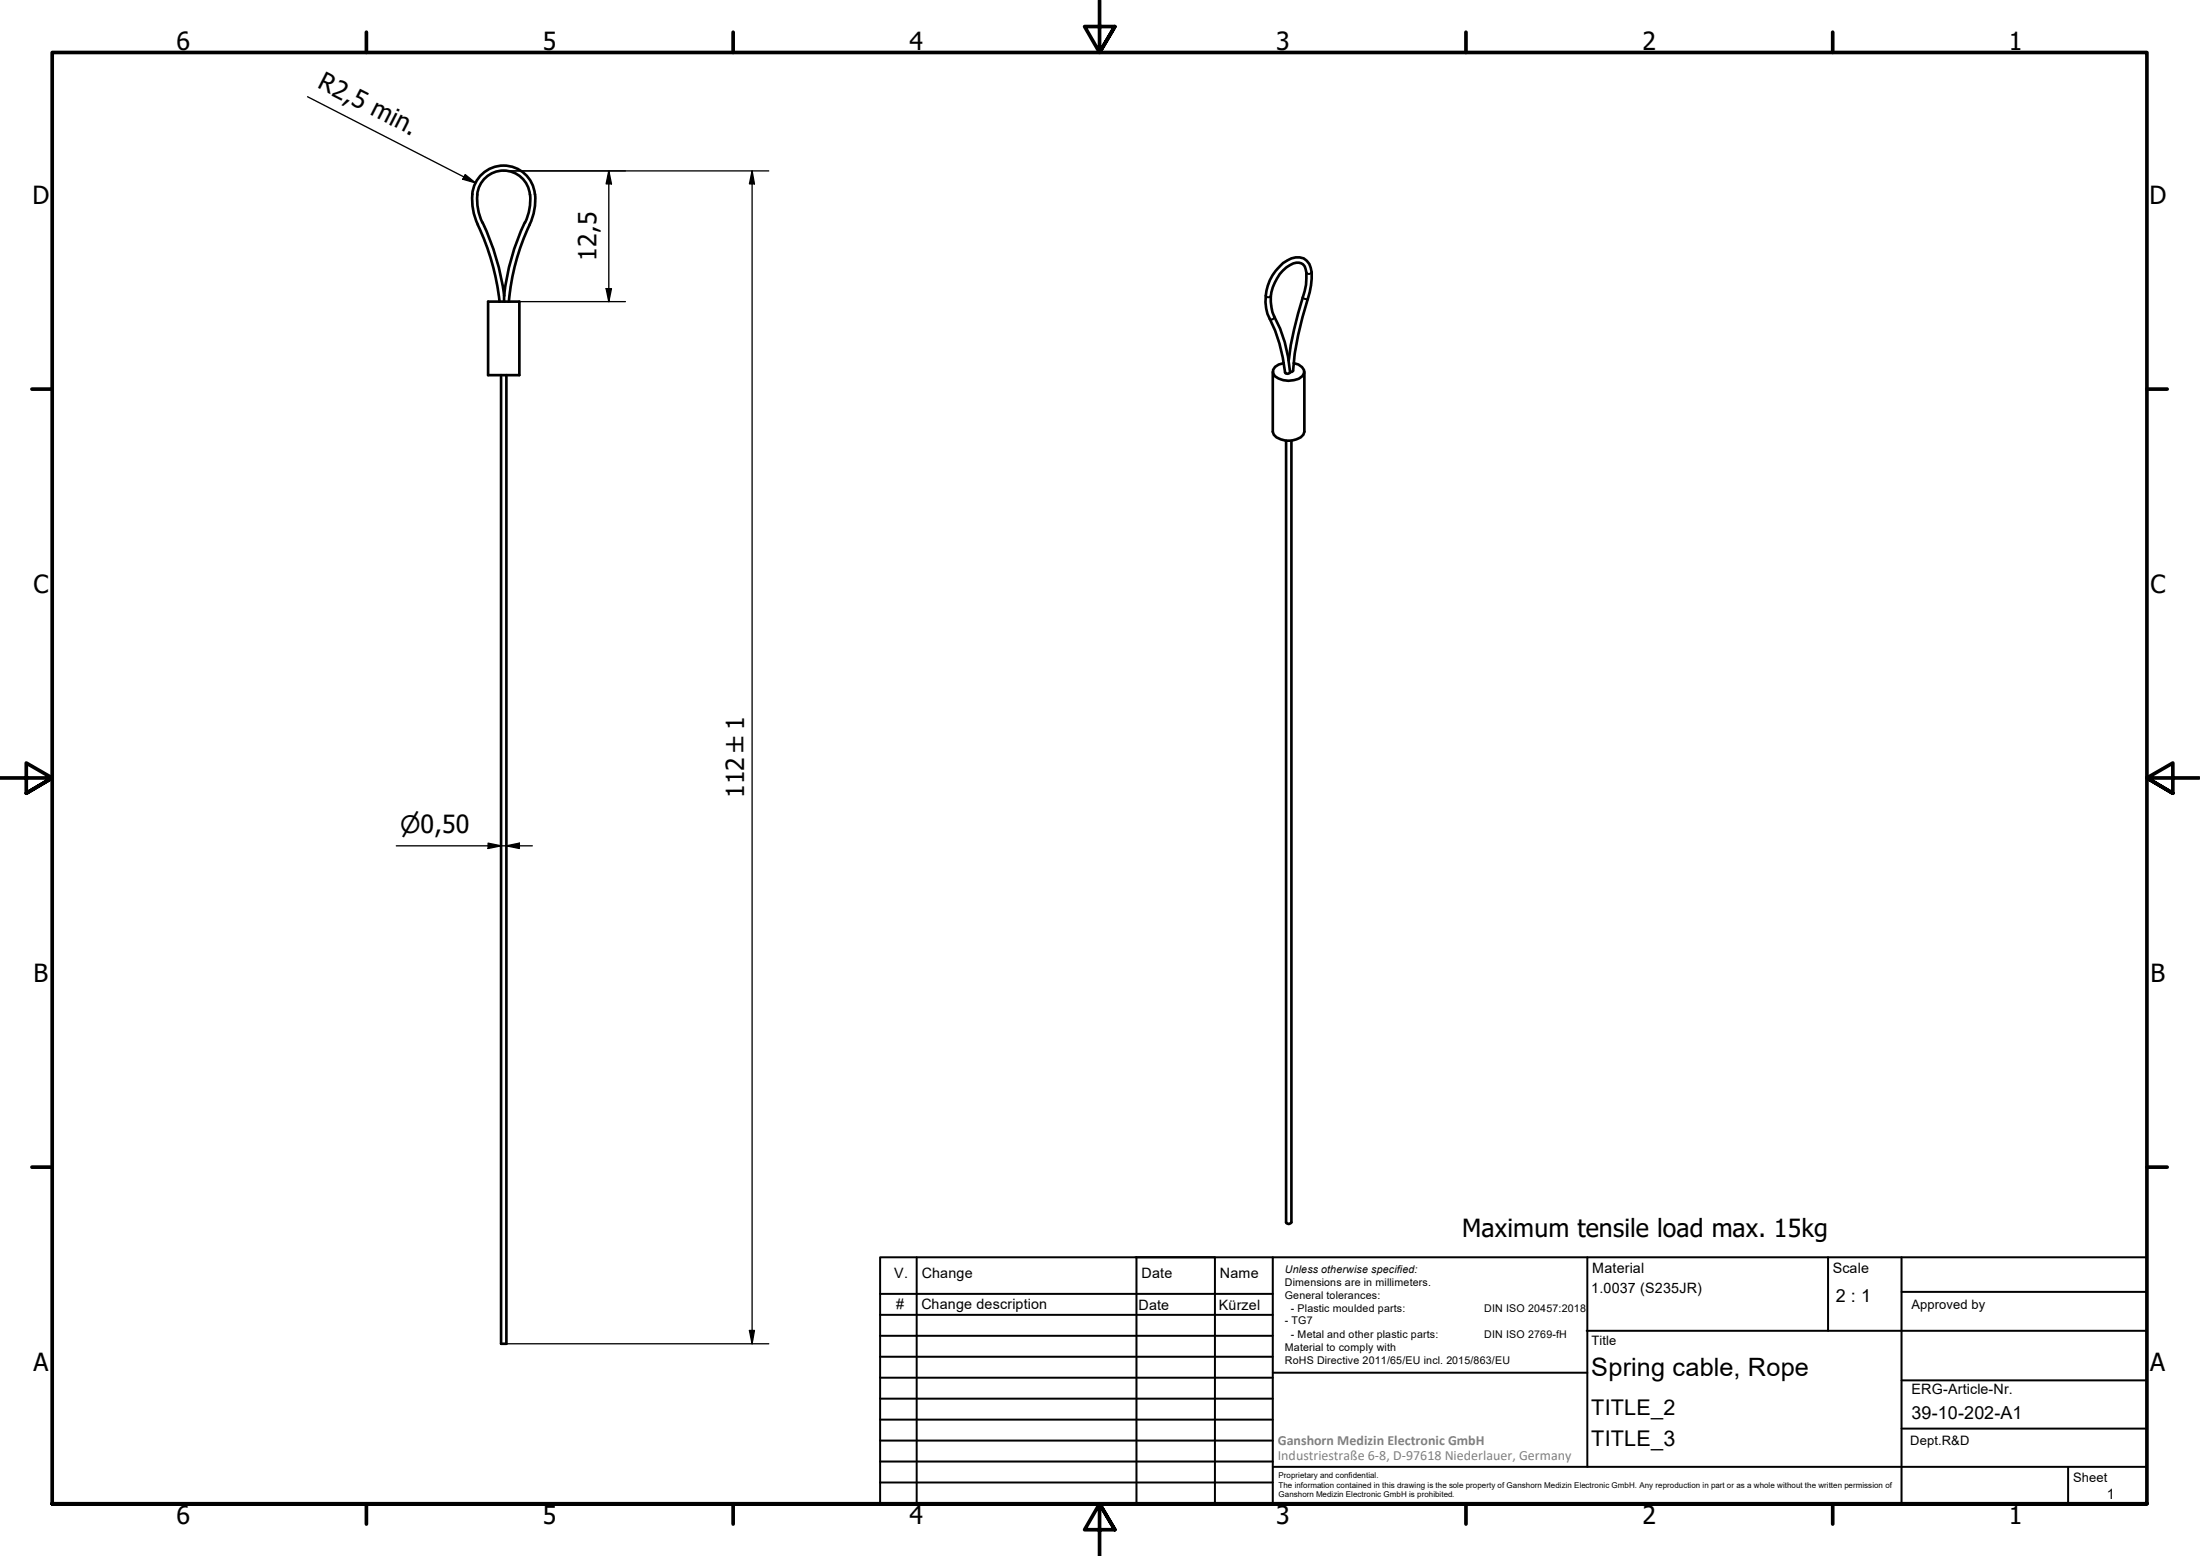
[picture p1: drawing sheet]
<svg xmlns="http://www.w3.org/2000/svg" width="420mm" height="297mm" viewBox="0 0 420 297" stroke-linecap="round" stroke-linejoin="round" font-family="sans-serif">
<!-- layer: Visible (ISO) -->
<g fill="none" stroke="#000" stroke-width=".51">
<path d="M91.1 37.2a5 5 0 0 1 5.1-4.6 5 5 0 0 1 5 4.6M91.2 37.2a10.3 10.3 0 0 0 .9 5.3M101.2 37.2a10.3 10.3 0 0 1-.9 5.3M102.1 37.1a6 6 0 0 0-6.7-5.4 6 6 0 0 0-5.2 6.9l.3 2.2 .8 2.1M102.2 37.1a11.3 11.3 0 0 1-1.1 5.8M91.2 42.9a46.2 46.2 0 0 1 4.2 14.7M92.2 42.5a47.2 47.2 0 0 1 4.1 14M93.2 57.6h6v14h-6zM96.3 56.5v1.1M100.2 42.5a43.8 43.8 0 0 0-3.9 13.9M101.2 42.9a42.8 42.8 0 0 0-4 14.7M244.3 50.9a4.3 4.3 0 0 1 4.7-1.6 3.1 3.1 0 0 1 1.5 2.7 14.3 14.3 0 0 1-.8 5.1 58.5 58.5 0 0 0-2.7 13.7l-1.1 .6-.3-.1-.2-.2a30.7 30.7 0 0 0-3.3-11.2 9.1 9.1 0 0 1 2.2-9z"/>
<path d="M95.7 71.6v184.9h1v-184.9M243.1 71v11.4l.2 .6a4 4 0 0 0 5.6 0l.2-.6v-11.4M245.2 69.3a1.83 1.83 0 0 0-2.1 1.9l.4 .6a4.3 4.3 0 0 0 5.2 0l.3-.6a1.91 1.91 0 0 0-1.9-1.9M246.1 68.8a69 69 0 0 1 3.1-13.3 8.8 8.8 0 0 0 0-4.7 1.9 1.9 0 0 0-2.8-.2 7.9 7.9 0 0 0-3.1 9.8 26.2 26.2 0 0 1 3.1 10.6M245.6 84.1v149.2l.5 .4 .5-.4v-149.2"/>
</g>
<!-- layer: Visible Narrow (ISO) -->
<path d="M241.7 56.4l.2 .3 .3 .1 .5-.2M248.8 56.8l.4 .3h.5M250.5 52l-.5 .3-.5-.2M243.3 60.4v.3l-.2 .2-.3 .1-.3-.1" fill="none" stroke="#000" stroke-width=".38"/>
<!-- layer: Border (ISO) -->
<g fill="none" stroke="#000" stroke-width=".7">
<path d="M70 6.1v3.9M140 6.1v3.9M210 0v10l-2.9-4.9h5.8l-2.9 4.9 2.9-4.9M280 6.1v3.9M350 6.1v3.9M6.1 74.3h3.9M410 74.3h3.9M0 148.5h10l-5-2.8v5.7l5-2.9-5 2.9M420 148.5h-10l5-2.8v5.7l-5-2.9 5 2.9M6.1 222.8h3.9M410 222.8h3.9M10 287.1v-277.1h400v277.1h-400h400"/>
<path d="M70 287.1v3.8M140 287.1v3.8M212.9 292l-2.9-4.9 2.9 4.9h-5.8l2.9-4.9v9.9M280 287.1v3.8M350 287.1v3.8"/>
</g>
<!-- layer: TitleBlock -->
<g fill="none" stroke="#000" stroke-width=".38">
<path d="M168.1 251h75M168.1 247h75M168.1 255h75M168.1 259h75M175.1 240v47M216.9 240h15M217 240v47M232 240v47M243.1 240.1v46.9h-75v-47h241.9v47.1h-167M303 254h107M303.1 240v40M349.1 240v14"/>
<path d="M363.2 240v47.1M363.2 246.6h46.8M168.1 271h75M168.1 263h75M168.1 267h75M168.1 275h75M168.1 279h75M243.1 262.1h60M363.2 272.7h46.8M363.2 263.5h46.8M168.1 283h75M216.9 287h15"/>
<path d="M243.1 280h166.9M395 280.1v7"/>
</g>
<!-- layer: Dimension (ISO) -->
<g fill="none" stroke="#000" stroke-width=".25">
<path d="M58.7 18.5l32.1 16.4M88.8 33.3l2 1.6-2.4-.7zM96.2 32.6h50.6M116.3 32.6l.5 2.5h-1zM116.3 32.6v25M143.6 32.6l.5 2.5h-1zM143.6 32.6v223.9M99.2 57.6h20.2M115.8 55.1h1l-.5 2.5zM75.7 161.5h26M93.2 161l2.5 .5-2.5 .5zM96.7 161.5l2.5-.5v1z"/>
<path d="M96.7 256.5h50.1M143.1 254h1l-.5 2.5z"/>
</g>
<path d="M88.8 33.3l2 1.6-2.4-.7zM116.3 32.6l.5 2.5h-1zM143.6 32.6l.5 2.5h-1zM115.8 55.1h1l-.5 2.5zM93.2 161l2.5 .5-2.5 .5zM96.7 161.5l2.5-.5v1zM143.1 254h1l-.5 2.5z" fill="#000"/>
<g font-size="4.8">
<text x="33.7" y="9.6">6</text>
<text x="103.7" y="9.6">5</text>
<text x="173.7" y="9.6">4</text>
<text x="243.7" y="9.6">3</text>
<text x="313.7" y="9.6">2</text>
<text x="383.7" y="9.6">1</text>
<text x="60.5" y="16.7" transform="rotate(27 60.5 16.7)">R2,5 min.</text>
<text x="6.2" y="38.9">D</text>
<text x="410.5" y="38.9">D</text>
<text x="113.9" y="49.8" transform="rotate(-90 113.9 49.8)">12,5</text>
<text x="6.4" y="113.1">C</text>
<text x="410.7" y="113.1">C</text>
<text x="142.1" y="152.4" transform="rotate(-90 142.1 152.4)">112 ±1</text>
<text x="6.4" y="187.4">B</text>
<text x="410.7" y="187.4">B</text>
<text x="279.3" y="236.1">Maximum tensile load max. 15kg</text>
<text x="6.4" y="261.7">A</text>
<text x="303.9" y="262.7">Spring cable, Rope</text>
<text x="410.7" y="261.7">A</text>
<text x="33.7" y="290.9">6</text>
<text x="103.7" y="290.9">5</text>
<text x="173.7" y="290.9">4</text>
<text x="243.7" y="290.9">3</text>
<text x="313.7" y="290.9">2</text>
<text x="383.7" y="290.9">1</text>
</g>
<text font-size="4.6" x="76.5" y="159.1">⌀0,50</text>
<g font-size="4.1">
<text x="303.9" y="270.1">TITLE_2</text>
<text x="303.9" y="276.1">TITLE_3</text>
</g>
<g font-size="3.4">
<text x="350.6" y="248.5">2 : 1</text>
<text x="365.1" y="270.9">39-10-202-A1</text>
</g>
<g font-size="2.7">
<text x="170.8" y="244">V.</text>
<text x="176" y="244">Change</text>
<text x="218" y="244">Date</text>
<text x="233" y="244">Name</text>
<text x="304.1" y="243">Material</text>
<text x="350" y="243.1">Scale</text>
<text x="171.1" y="249.9">#</text>
<text x="176" y="249.9">Change description</text>
<text x="217.4" y="250">Date</text>
<text x="232.8" y="250">Kürzel</text>
<text x="303.9" y="246.8">1.0037 (S235JR)</text>
<text x="365.1" y="266.1">ERG-Article-Nr.</text>
<text x="402.3" y="286.2">1</text>
</g>
<g font-size="2.7" fill="#808080">
<text x="244" y="275.8">Ganshorn Medizin Electronic GmbH</text>
<text x="244" y="278.7">Industriestraße 6-8, D-97618 Niederlauer, Germany</text>
</g>
<g font-size="2.5">
<text x="365.1" y="249.9">Approved by</text>
<text x="304" y="256.8">Title</text>
<text x="364.8" y="275.8">Dept.R&amp;D</text>
<text x="395.9" y="282.9">Sheet</text>
</g>
<g font-size="2">
<text x="245.4" y="242.9">Unless otherwise specified:</text>
<text x="245.4" y="245.4">Dimensions are in millimeters.</text>
<text x="245.4" y="247.9">General tolerances:</text>
<text x="246.5" y="250.4">- Plastic moulded parts:</text>
<text x="283.5" y="250.4">DIN ISO 20457:2018</text>
<text x="245.4" y="252.8">- TG7</text>
<text x="245.4" y="257.9">Material to comply with</text>
<text x="246.5" y="255.4">- Metal and other plastic parts:</text>
<text x="283.5" y="255.4">DIN ISO 2769-fH</text>
<text x="245.4" y="260.3">RoHS Directive 2011/65/EU incl. 2015/863/EU</text>
</g>
<g font-size="1.5">
<text x="244.2" y="282.2">Proprietary and confidential.</text>
<text x="244.2" y="284">The information contained in this drawing is the sole property of Ganshorn Medizin Electronic GmbH. Any reproduction in part or as a whole without the written permission of</text>
<text x="244.2" y="285.8">Ganshorn Medizin Electronic GmbH is prohibited.</text>
</g>
</svg>
